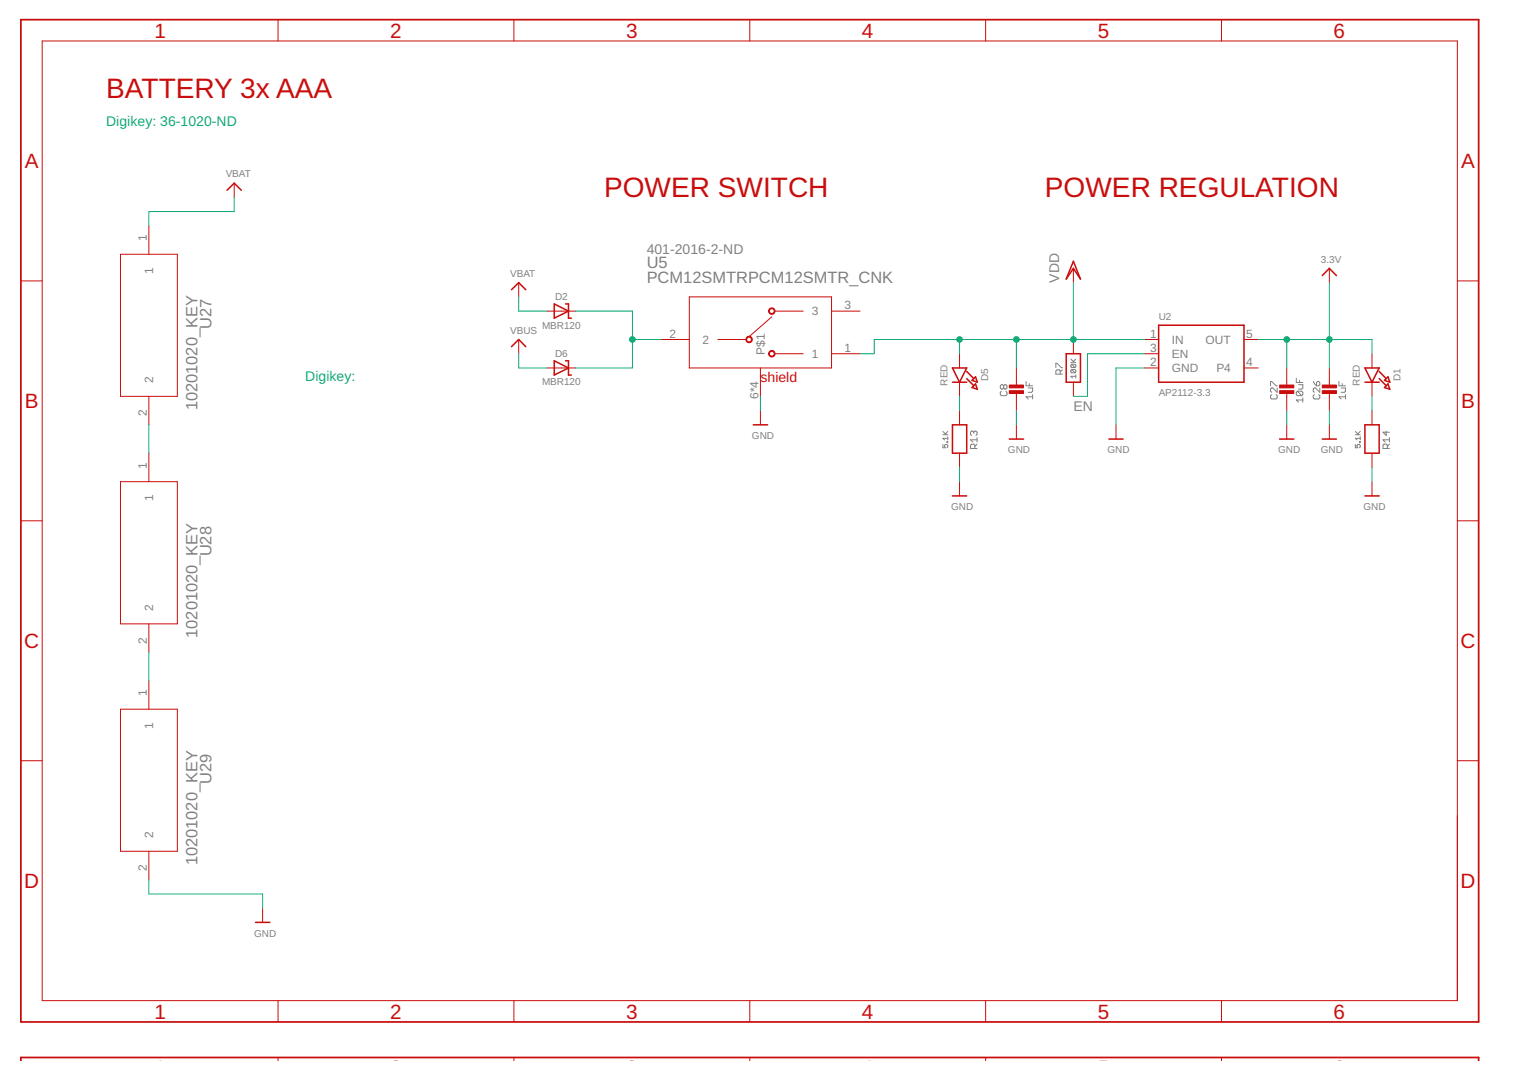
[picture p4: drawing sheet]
<svg xmlns="http://www.w3.org/2000/svg" width="297mm" height="210mm" viewBox="0 0 297 210" stroke-linecap="round" stroke-linejoin="round" font-family="sans-serif">
<g fill="none" stroke="#808080" stroke-width=".19">
<path d="M194.9 76.2l-.2 .2v.4l.2 .2h.9l.2-.2v-.4l-.2-.2M195.4 75.1l-.2-.2h-.3l-.2 .2v.4l.2 .3h.3l.2-.3M195.4 75.1l.2-.2 .4 .2v.4l-.2 .3-.4-.3M195.4 75.1v.4M199.7 74.3v.8h1.3M200.2 75.5h.8v.7l-.2 .2h-.6M200.4 74.7v.4M201 77.3h-1.3l.5 .4M201 76.8v.9M205.5 71.6v-.9h.2l.9 .9h.2M206.4 72.9v-.7l-.2-.2h-.5l-.2 .2v.7h1.3M206.8 72l-.4 .4"/>
<path d="M208.4 70.5h1M208.4 69.9l.7 .6M208.6 70.9h.6l.2 .2v.3l-.2 .2M208.6 71.9h.6l.2 .2v.3l-.2 .2M208.6 71.9l-.2 .2v.3l.2 .2h.6M208.6 70.9l-.2 .2v.3l.2 .2h.6M208.6 71.9l.6 .7M208.6 70.9l.6 .7M209.4 73.3h-1l.4 .3M209.4 73v.6M209.4 69.9l-.5 .5M247.3 75.1v-.8h.2l.9 .8h.2"/>
<path d="M247.5 76.8l-.2 .2v.5l.2 .2h.9l.2-.2v-.5l-.2-.2M248.6 75.5v.9l-.8-.9-.5 .3v.4l.2 .2M252.3 73.6v.9h1.3M252.5 76.2h.9l.2 .2v.4l-.2 .2M252.5 76.2l-.2 .2v.4l.2 .2h.9M252.5 76.2l.9 .8M252.8 74.9h.8v.6l-.2 .3h-.6M253 74.1v.4M253.6 77.9h-1.3l.5 .4M253.6 77.5v.8M255.6 74.3l.7 .8M255.8 76.8l-.2 .2v.5l.2 .2h.9l.2-.2v-.5l-.2-.2"/>
<path d="M256.3 74.5l.4-.2 .2 .2v.4l-.2 .2h-.4zM256.9 75.5v.9l-.8-.9-.5 .3v.4l.2 .2M260.6 74.3v.8h1.3M261 75.5h.9v.7l-.2 .2h-.7M261.3 74.7v.4M261.9 77.3h-1.3l.4 .4M261.9 76.8v.9M183.5 86.6v.6h.5l-.1-.3 .1-.3h.3l.2 .1v.3l-.2 .2M183.5 84.6h1M183.5 84l.7 .6M184.3 86h.2v.2h-.2zM184.5 85v.7"/>
<path d="M184.5 85.3h-1l.4 .4M184.5 84l-.5 .5M189.5 84.2l-.2-.3-.4 .3v.4l.2 .2M189.5 84.2l.3-.3 .4 .3v.4l-.2 .2M189.5 84.2v.2M189.8 87.3v-.6l-.3-.2h-.4l-.2 .2v.6h1.3M190.2 86.5l-.4 .4M190.2 85.6h-1.3l.4 .5M190.2 85.2v.9M263.8 86.6v.6h.5l-.2-.3 .2-.3h.3l.2 .1v.3l-.2 .2M263.8 84.6h1M263.8 84l.7 .6"/>
<path d="M264.6 86h.2v.2h-.2zM264.8 85.3h-1l.3 .4M264.8 85v.7M264.8 84l-.5 .5M269.8 83.9v.9l-.6-.6h1.3M270 87.3v-.6l-.2-.2h-.4l-.2 .2v.6h1.3M270.5 85.6h-1.3l.4 .5M270.5 86.5l-.5 .4M270.5 85.2v.9"/>
</g>
<g fill="none" stroke="#c90d0c" stroke-width=".19">
<path d="M8.2 8h275.5v186.8h-275.5zM54.1 3.8v4.2M100 3.8v4.2M145.9 3.8v4.2M191.9 3.8v4.2M237.8 3.8v4.2M45.6 35.7v2.7M4.1 54.7h4.1M23.5 49.5h11v27.7h-11zM29 44v5.5M101 55v2.8M134.2 57.8h27.7v13.8h-27.7z"/>
<path d="M208.9 52.3v2.7M258.8 52.3v2.7M283.7 54.7h4.1M29 77.2v5.5M101 66.1v2.8M106.5 71.6h5.5M106.5 60.6h5.5M128.7 66.1h5.5M139.7 66.1h5.5M148 71.6v5.6M148 79.9v2.8M150.2 61.7l-4.4 3.9"/>
<path d="M150.8 68.9h5.5M150.8 60.6h5.5M161.9 68.9h5.5M161.9 60.6h5.5M186.8 68.9v2.7M186.8 74.4v2.8M186.8 79.9v2.8M197.8 71.6v3.6M197.8 76.3v3.6M208.9 66.1v2.8M208.9 74.4v2.8M222.8 66.1h2.7"/>
<path d="M222.8 68.9h2.7M222.8 71.6h2.7M242.1 66.1h2.8M242.1 71.6h2.8M250.5 71.6v3.6M250.5 76.3v3.6M258.8 71.6v3.6M258.8 76.3v3.6M267.1 68.9v2.7M267.1 74.4v2.8M267.1 79.9v2.8M23.5 93.8h11v27.7h-11z"/>
<path d="M29 88.2v5.6M186.8 88.2v2.8M186.8 93.8v2.8M197.8 82.7v2.8M217.2 82.7v2.8M250.5 82.7v2.8M258.8 82.7v2.8M267.1 88.2v2.8M267.1 93.8v2.8M4.1 101.4h4.1M283.7 101.4h4.1M23.5 138.1h11v27.7h-11z"/>
<path d="M29 121.5v5.5M29 132.5v5.6M4.1 148.1h4.1M283.7 148.1h4.1M29 165.8v5.5M51.1 176.8v2.8M54.1 194.8v4.2M100 194.8v4.2M145.9 194.8v4.2M191.9 194.8v4.2M237.8 194.8v4.2M54.1 205.9v.6"/>
<path d="M100 205.9v.6M145.9 205.9v.6M191.9 205.9v.6M237.8 205.9v.6"/>
</g>
<g fill="#c90d0c" stroke="#c90d0c" stroke-width=".19">
<path d="M257.4 76.1h2.7v.5h-2.7z"/>
<path d="M257.4 75h2.7v.5h-2.7z"/>
<path d="M249.1 76.1h2.7v.5h-2.7z"/>
<path d="M249.1 75h2.7v.5h-2.7z"/>
<path d="M196.5 76.1h2.7v.5h-2.7z"/>
<path d="M196.5 75h2.7v.5h-2.7z"/>
</g>
<g fill="none" stroke="#c90d0c" stroke-width=".3">
<path d="M44.2 37l1.4-1.3 1.4 1.3M99.6 56.4l1.4-1.4 1.3 1.4M107.9 59.2l2.8 1.4-2.8 1.4zM110.1 59.2h.6v2.8h.5M208.9 50.9l1.4 3.4-1.4-2-1.4 2zM257.4 53.7l1.4-1.4 1.3 1.4M99.6 67.5l1.4-1.4 1.3 1.4M107.9 70.3l2.8 1.3-2.8 1.4zM110.1 70.3h.6v2.7h.5M185.4 74.4h2.8M185.4 71.6h2.8l-1.4 2.8zM188.2 73.7l1.3 1.4"/>
<path d="M188.2 72.3l1.3 1.4M189.2 74.1l.7-.7 .3 1zM189.9 74.8l.3 1-1-.3zM207.5 68.9h2.8v5.5h-2.8zM225.5 63.3h16.6v11.1h-16.6zM265.7 74.4h2.8M265.7 71.6h2.8l-1.4 2.8zM268.5 73.7l1.3 1.4M268.5 72.3l1.3 1.4M269.5 74.1l.7-.7 .3 1zM270.2 74.8l.3 1-1-.3zM146.6 82.7h2.8"/>
<path d="M185.4 82.7h2.8v5.5h-2.8zM185.4 96.6h2.8M196.5 85.5h2.7M215.9 85.5h2.7M249.1 85.5h2.7M257.4 85.5h2.7M265.7 82.7h2.8v5.5h-2.8zM265.7 96.6h2.8M49.7 179.6h2.8"/>
</g>
<path d="M4.1 3.8h283.7v195.2h-283.7zM4.1 206.5v-.6h283.7v.6" fill="none" stroke="#c90d0c" stroke-width=".34"/>
<g fill="#c90d0c" stroke="#c90d0c" stroke-width=".19">
<path d="M145.3 65.7a.63 .63 0 0 1 1 0 .63 .63 0 0 1-.3 1 .63 .63 0 0 1-.8-.6h.1a.47 .47 0 0 1 .7-.5 .47 .47 0 0 1 .1 .8 .47 .47 0 0 1-.7-.1l-.1-.2h-.1z" fill-rule="evenodd"/>
<path d="M149.8 60.1a.63 .63 0 0 1 1 .1 .63 .63 0 0 1-.4 1 .63 .63 0 0 1-.8-.6h.2a.47 .47 0 0 1 .7-.4 .47 .47 0 0 1 .1 .8 .47 .47 0 0 1-.8-.3v-.1h-.2z" fill-rule="evenodd"/>
<path d="M149.8 68.5a.63 .63 0 0 1 1 .1 .63 .63 0 0 1-.4 .9 .63 .63 0 0 1-.8-.6h.2a.47 .47 0 0 1 .7-.4 .47 .47 0 0 1 .1 .8 .47 .47 0 0 1-.8-.3v-.1h-.2z" fill-rule="evenodd"/>
</g>
<g fill="none" stroke="#0dab76" stroke-width=".19">
<path d="M45.6 38.4v2.8h-16.6v2.8M101 57.8v2.8h5.5M208.9 55v11.1M258.8 55v16.6M101 68.9v2.7h5.5M112 60.6h11.1v11h-11.1M123.1 66.1h5.6M148 77.2v2.7M186.8 66.1v2.8M186.8 77.2v2.7M197.8 66.1v5.5M197.8 79.9v2.8"/>
<path d="M222.8 71.6h-5.6v11.1M222.8 66.1h-52.6v2.8h-2.8M222.8 68.9h-11.1v8.3h-2.8M244.9 66.1h22.2v2.8M250.5 66.1v5.5M250.5 79.9v2.8M258.8 79.9v2.8M267.1 77.2v2.7M29 82.7v5.5M186.8 91v2.8M267.1 91v2.8M29 127v5.5"/>
<path d="M29 171.3v2.8h22.1v2.7"/>
</g>
<g fill="#0dab76" stroke="#0dab76" stroke-width=".19">
<circle cx="258.8" cy="66.1" r=".55"/>
<circle cx="250.5" cy="66.1" r=".55"/>
<circle cx="208.9" cy="66.1" r=".55"/>
<circle cx="197.8" cy="66.1" r=".55"/>
<circle cx="186.8" cy="66.1" r=".55"/>
<circle cx="123.1" cy="66.1" r=".55"/>
</g>
<g font-size="5.5" fill="#c90d0c">
<text x="20.7" y="19">BATTERY 3x AAA</text>
<text x="117.6" y="38.4">POWER SWITCH</text>
<text x="203.4" y="38.4">POWER REGULATION</text>
</g>
<g font-size="4" fill="#c90d0c">
<text x="30" y="7.3">1</text>
<text x="76" y="7.3">2</text>
<text x="121.9" y="7.3">3</text>
<text x="167.8" y="7.3">4</text>
<text x="213.7" y="7.3">5</text>
<text x="259.6" y="7.3">6</text>
<text x="4.8" y="32.8">A</text>
<text x="284.4" y="32.8">A</text>
<text x="4.8" y="79.5">B</text>
<text x="284.4" y="79.5">B</text>
<text x="4.7" y="126.2">C</text>
<text x="284.3" y="126.2">C</text>
<text x="4.7" y="172.9">D</text>
<text x="284.3" y="172.9">D</text>
<text x="30" y="198.3">1</text>
<text x="76" y="198.3">2</text>
<text x="121.9" y="198.3">3</text>
<text x="167.8" y="198.3">4</text>
<text x="213.7" y="198.3">5</text>
<text x="259.6" y="198.3">6</text>
<text x="30" y="209.4">1</text>
<text x="76" y="209.4">2</text>
<text x="121.9" y="209.4">3</text>
<text x="167.8" y="209.4">4</text>
<text x="213.7" y="209.4">5</text>
<text x="259.6" y="209.4">6</text>
</g>
<g font-size="3.2" fill="#808080">
<text x="125.9" y="52.3">U5</text>
<text x="125.9" y="55">PCM12SMTRPCM12SMTR_CNK</text>
<text x="41.2" y="64.1" transform="rotate(-90 41.2 64.1)">U27</text>
<text x="38.4" y="79.9" transform="rotate(-90 38.4 79.9)">10201020_KEY</text>
<text x="41.2" y="108.3" transform="rotate(-90 41.2 108.3)">U28</text>
<text x="38.4" y="124.2" transform="rotate(-90 38.4 124.2)">10201020_KEY</text>
<text x="41.2" y="152.6" transform="rotate(-90 41.2 152.6)">U29</text>
<text x="38.4" y="168.5" transform="rotate(-90 38.4 168.5)">10201020_KEY</text>
</g>
<g font-size="2.7" fill="#0dab76">
<text x="20.7" y="24.6">Digikey: 36-1020-ND</text>
<text x="59.4" y="74.1">Digikey:</text>
</g>
<g font-size="2.7" fill="#808080">
<text x="125.9" y="49.5">401-2016-2-ND</text>
<text x="206.2" y="55" transform="rotate(-90 206.2 55)">VDD</text>
<text x="208.9" y="79.9">EN</text>
</g>
<text font-size="2.7" fill="#c90d0c" x="148" y="74.4">shield</text>
<g font-size="2.3" fill="#808080">
<text x="28.6" y="47" transform="rotate(-90 28.6 47)">1</text>
<text x="29.8" y="53.3" transform="rotate(-90 29.8 53.3)">1</text>
<text x="130.3" y="65.7">2</text>
<text x="158" y="61.4">3</text>
<text x="164.4" y="60.2">3</text>
<text x="223.9" y="65.7">1</text>
<text x="242.5" y="65.7">5</text>
<text x="136.7" y="66.9">2</text>
<text x="148.9" y="69.1" transform="rotate(-90 148.9 69.1)">P$1</text>
<text x="158" y="69.7">1</text>
<text x="164.4" y="68.5">1</text>
<text x="223.9" y="68.5">3</text>
<text x="223.9" y="71.3">2</text>
<text x="228.1" y="66.9">IN</text>
<text x="228.1" y="69.7">EN</text>
<text x="234.7" y="66.9">OUT</text>
<text x="242.5" y="71.3">4</text>
<text x="29.8" y="74.6" transform="rotate(-90 29.8 74.6)">2</text>
<text x="147.6" y="77.7" transform="rotate(-90 147.6 77.7)">6*4</text>
<text x="228.1" y="72.5">GND</text>
<text x="236.8" y="72.5">P4</text>
<text x="28.6" y="81" transform="rotate(-90 28.6 81)">2</text>
<text x="28.6" y="91.2" transform="rotate(-90 28.6 91.2)">1</text>
<text x="29.8" y="97.6" transform="rotate(-90 29.8 97.6)">1</text>
<text x="29.8" y="118.9" transform="rotate(-90 29.8 118.9)">2</text>
<text x="28.6" y="125.3" transform="rotate(-90 28.6 125.3)">2</text>
<text x="28.6" y="135.5" transform="rotate(-90 28.6 135.5)">1</text>
<text x="29.8" y="141.9" transform="rotate(-90 29.8 141.9)">1</text>
<text x="29.8" y="163.2" transform="rotate(-90 29.8 163.2)">2</text>
<text x="28.6" y="169.6" transform="rotate(-90 28.6 169.6)">2</text>
</g>
<g font-size="1.9" fill="#808080">
<text x="43.9" y="34.6">VBAT</text>
<text x="99.3" y="53.9">VBAT</text>
<text x="257.1" y="51.2">3.3V</text>
<text x="108" y="58.5">D2</text>
<text x="99.3" y="65">VBUS</text>
<text x="105.5" y="64">MBR120</text>
<text x="225.5" y="62.2">U2</text>
<text x="108" y="69.6">D6</text>
<text x="105.5" y="75">MBR120</text>
<text x="184.4" y="75.1" transform="rotate(-90 184.4 75.1)">RED</text>
<text x="192.3" y="74.3" transform="rotate(-90 192.3 74.3)">D5</text>
<text x="225.5" y="77.2">AP2112-3.3</text>
<text x="264.7" y="75.1" transform="rotate(-90 264.7 75.1)">RED</text>
<text x="272.6" y="74.3" transform="rotate(-90 272.6 74.3)">D1</text>
<text x="146.4" y="85.5">GND</text>
<text x="196.2" y="88.3">GND</text>
<text x="215.6" y="88.3">GND</text>
<text x="248.8" y="88.3">GND</text>
<text x="257.1" y="88.3">GND</text>
<text x="185.1" y="99.3">GND</text>
<text x="265.4" y="99.3">GND</text>
<text x="49.5" y="182.4">GND</text>
</g>
</svg>
